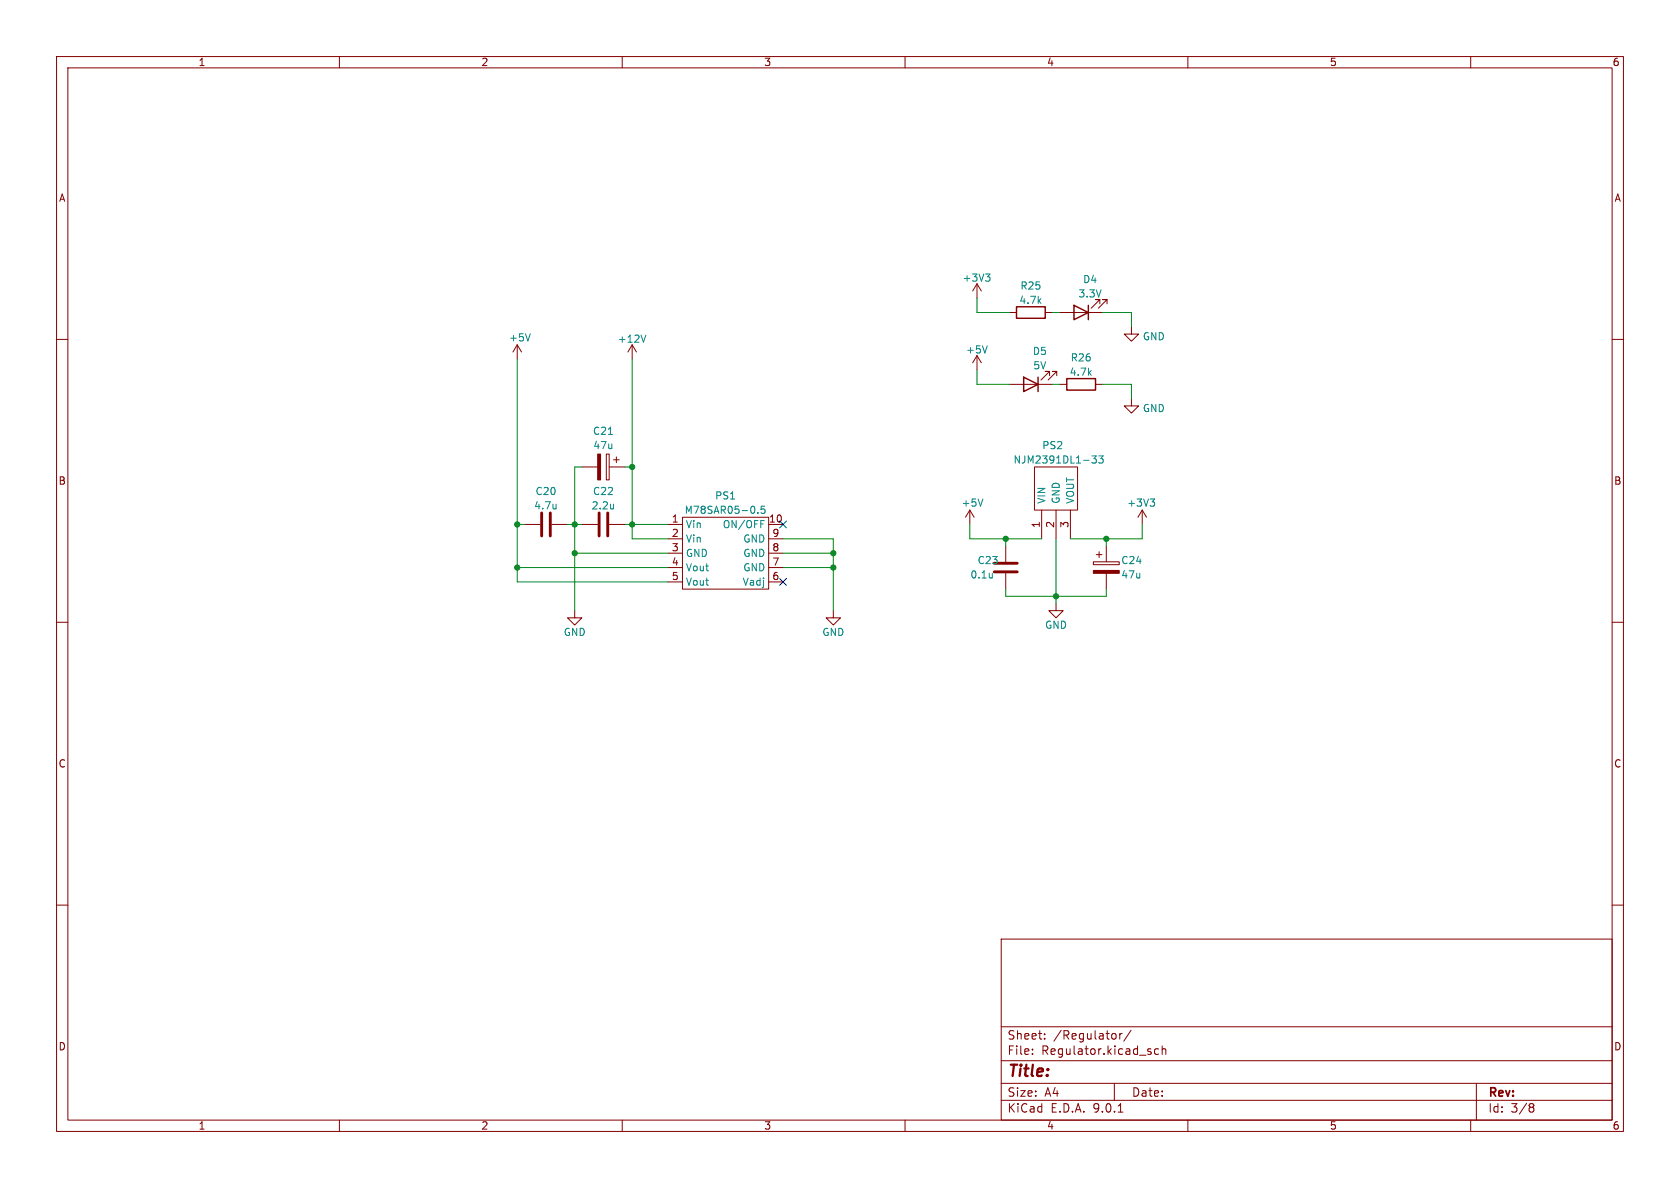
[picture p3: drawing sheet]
(kicad_sch (version 20230121) (generator eeschema)

 (paper "A4")

 (lib_symbols
  (symbol "Device:C" (pin_numbers hide) (pin_names (offset 0.254)) (in_bom yes) (on_board yes)
   (property "Reference" "C" (at 0.635 2.54 0) (effects (font (size 1.27 1.27)) (justify left)))
   (property "Value" "C" (at 0.635 -2.54 0) (effects (font (size 1.27 1.27)) (justify left)))
   (property "Footprint" "" (at 0.9652 -3.81 0) (effects (font (size 1.27 1.27)) hide))
   (property "Datasheet" "~" (at 0 0 0) (effects (font (size 1.27 1.27)) hide))
   (symbol "C_0_1"
    (polyline (pts (xy -2.032 -0.762) (xy 2.032 -0.762)) (stroke (width 0.508) (type default)) (fill (type none)))
    (polyline (pts (xy -2.032 0.762) (xy 2.032 0.762)) (stroke (width 0.508) (type default)) (fill (type none))))
   (symbol "C_1_1"
    (pin passive line (at 0 3.81 270) (length 2.794) (name "~" (effects (font (size 1.27 1.27)))) (number "1" (effects (font (size 1.27 1.27)))))
    (pin passive line (at 0 -3.81 90) (length 2.794) (name "~" (effects (font (size 1.27 1.27)))) (number "2" (effects (font (size 1.27 1.27)))))))
  (symbol "Device:C_Polarized" (pin_numbers hide) (pin_names (offset 0.254)) (in_bom yes) (on_board yes)
   (property "Reference" "C" (at 0.635 2.54 0) (effects (font (size 1.27 1.27)) (justify left)))
   (property "Value" "C_Polarized" (at 0.635 -2.54 0) (effects (font (size 1.27 1.27)) (justify left)))
   (property "Footprint" "" (at 0.9652 -3.81 0) (effects (font (size 1.27 1.27)) hide))
   (property "Datasheet" "~" (at 0 0 0) (effects (font (size 1.27 1.27)) hide))
   (symbol "C_Polarized_0_1"
    (rectangle (start -2.286 0.508) (end 2.286 1.016) (stroke (width 0) (type default)) (fill (type none)))
    (polyline (pts (xy -1.778 2.286) (xy -0.762 2.286)) (stroke (width 0) (type default)) (fill (type none)))
    (polyline (pts (xy -1.27 2.794) (xy -1.27 1.778)) (stroke (width 0) (type default)) (fill (type none)))
    (rectangle (start 2.286 -0.508) (end -2.286 -1.016) (stroke (width 0) (type default)) (fill (type outline))))
   (symbol "C_Polarized_1_1"
    (pin passive line (at 0 3.81 270) (length 2.794) (name "~" (effects (font (size 1.27 1.27)))) (number "1" (effects (font (size 1.27 1.27)))))
    (pin passive line (at 0 -3.81 90) (length 2.794) (name "~" (effects (font (size 1.27 1.27)))) (number "2" (effects (font (size 1.27 1.27)))))))
  (symbol "Device:LED" (pin_numbers hide) (pin_names (offset 1.016) hide) (in_bom yes) (on_board yes)
   (property "Reference" "D" (at 0 2.54 0) (effects (font (size 1.27 1.27))))
   (property "Value" "LED" (at 0 -2.54 0) (effects (font (size 1.27 1.27))))
   (property "Footprint" "" (at 0 0 0) (effects (font (size 1.27 1.27)) hide))
   (property "Datasheet" "~" (at 0 0 0) (effects (font (size 1.27 1.27)) hide))
   (symbol "LED_0_1"
    (polyline (pts (xy -1.27 -1.27) (xy -1.27 1.27)) (stroke (width 0.254) (type default)) (fill (type none)))
    (polyline (pts (xy -1.27 0) (xy 1.27 0)) (stroke (width 0) (type default)) (fill (type none)))
    (polyline (pts (xy 1.27 -1.27) (xy 1.27 1.27) (xy -1.27 0) (xy 1.27 -1.27)) (stroke (width 0.254) (type default)) (fill (type none)))
    (polyline (pts (xy -3.048 -0.762) (xy -4.572 -2.286) (xy -3.81 -2.286) (xy -4.572 -2.286) (xy -4.572 -1.524)) (stroke (width 0) (type default)) (fill (type none)))
    (polyline (pts (xy -1.778 -0.762) (xy -3.302 -2.286) (xy -2.54 -2.286) (xy -3.302 -2.286) (xy -3.302 -1.524)) (stroke (width 0) (type default)) (fill (type none))))
   (symbol "LED_1_1"
    (pin passive line (at -3.81 0 0) (length 2.54) (name "K" (effects (font (size 1.27 1.27)))) (number "1" (effects (font (size 1.27 1.27)))))
    (pin passive line (at 3.81 0 180) (length 2.54) (name "A" (effects (font (size 1.27 1.27)))) (number "2" (effects (font (size 1.27 1.27)))))))
  (symbol "Device:R" (pin_numbers hide) (pin_names (offset 0)) (in_bom yes) (on_board yes)
   (property "Reference" "R" (at 2.032 0 90) (effects (font (size 1.27 1.27))))
   (property "Value" "R" (at 0 0 90) (effects (font (size 1.27 1.27))))
   (property "Footprint" "" (at -1.778 0 90) (effects (font (size 1.27 1.27)) hide))
   (property "Datasheet" "~" (at 0 0 0) (effects (font (size 1.27 1.27)) hide))
   (symbol "R_0_1"
    (rectangle (start -1.016 -2.54) (end 1.016 2.54) (stroke (width 0.254) (type default)) (fill (type none))))
   (symbol "R_1_1"
    (pin passive line (at 0 3.81 270) (length 1.27) (name "~" (effects (font (size 1.27 1.27)))) (number "1" (effects (font (size 1.27 1.27)))))
    (pin passive line (at 0 -3.81 90) (length 1.27) (name "~" (effects (font (size 1.27 1.27)))) (number "2" (effects (font (size 1.27 1.27)))))))
  (symbol "kicad_forest:DCDC_TO-252" (pin_names (offset 1.016)) (in_bom yes) (on_board yes)
   (property "Reference" "PS" (at 0 11.43 0) (effects (font (size 1.27 1.27))))
   (property "Value" "DCDC_TO-252" (at 0 8.89 0) (effects (font (size 1.27 1.27))))
   (property "Footprint" "Package_TO_SOT_SMD:TO-252-2" (at 0 7.62 0) (effects (font (size 1.27 1.27)) hide))
   (property "Datasheet" "" (at 0 7.62 0) (effects (font (size 1.27 1.27)) hide))
   (symbol "DCDC_TO-252_0_1"
    (rectangle (start -3.81 0) (end 3.81 7.62) (stroke (width 0) (type default)) (fill (type none))))
   (symbol "DCDC_TO-252_1_1"
    (pin input line (at -2.54 -5.08 90) (length 5.08) (name "VIN" (effects (font (size 1.27 1.27)))) (number "1" (effects (font (size 1.27 1.27)))))
    (pin input line (at 0 -5.08 90) (length 5.08) (name "GND" (effects (font (size 1.27 1.27)))) (number "2" (effects (font (size 1.27 1.27)))))
    (pin input line (at 2.54 -5.08 90) (length 5.08) (name "VOUT" (effects (font (size 1.27 1.27)))) (number "3" (effects (font (size 1.27 1.27)))))))
  (symbol "kicad_forest:M78SAR05-0.5" (in_bom yes) (on_board yes)
   (property "Reference" "PS" (at 10.16 5.08 0) (effects (font (size 1.27 1.27))))
   (property "Value" "M78SAR05-0.5" (at 10.16 2.54 0) (effects (font (size 1.27 1.27))))
   (property "Footprint" "kicad_forest:M78SA" (at 0 0 0) (effects (font (size 1.27 1.27)) hide))
   (property "Datasheet" "" (at 0 0 0) (effects (font (size 1.27 1.27)) hide))
   (symbol "M78SAR05-0.5_0_0"
    (pin passive line (at 0 0 0) (length 2.54) (name "Vin" (effects (font (size 1.27 1.27)))) (number "1" (effects (font (size 1.27 1.27)))))
    (pin passive line (at 20.32 0 180) (length 2.54) (name "ON/OFF" (effects (font (size 1.27 1.27)))) (number "10" (effects (font (size 1.27 1.27)))))
    (pin passive line (at 0 -2.54 0) (length 2.54) (name "Vin" (effects (font (size 1.27 1.27)))) (number "2" (effects (font (size 1.27 1.27)))))
    (pin passive line (at 0 -5.08 0) (length 2.54) (name "GND" (effects (font (size 1.27 1.27)))) (number "3" (effects (font (size 1.27 1.27)))))
    (pin passive line (at 0 -7.62 0) (length 2.54) (name "Vout" (effects (font (size 1.27 1.27)))) (number "4" (effects (font (size 1.27 1.27)))))
    (pin passive line (at 0 -10.16 0) (length 2.54) (name "Vout" (effects (font (size 1.27 1.27)))) (number "5" (effects (font (size 1.27 1.27)))))
    (pin passive line (at 20.32 -10.16 180) (length 2.54) (name "Vadj" (effects (font (size 1.27 1.27)))) (number "6" (effects (font (size 1.27 1.27)))))
    (pin passive line (at 20.32 -7.62 180) (length 2.54) (name "GND" (effects (font (size 1.27 1.27)))) (number "7" (effects (font (size 1.27 1.27)))))
    (pin passive line (at 20.32 -5.08 180) (length 2.54) (name "GND" (effects (font (size 1.27 1.27)))) (number "8" (effects (font (size 1.27 1.27)))))
    (pin passive line (at 20.32 -2.54 180) (length 2.54) (name "GND" (effects (font (size 1.27 1.27)))) (number "9" (effects (font (size 1.27 1.27))))))
   (symbol "M78SAR05-0.5_0_1"
    (rectangle (start 2.54 1.27) (end 17.78 -11.43) (stroke (width 0) (type default)) (fill (type none)))))
  (symbol "power:+12V" (power) (pin_names (offset 0)) (in_bom yes) (on_board yes)
   (property "Reference" "#PWR" (at 0 -3.81 0) (effects (font (size 1.27 1.27)) hide))
   (property "Value" "+12V" (at 0 3.556 0) (effects (font (size 1.27 1.27))))
   (property "Footprint" "" (at 0 0 0) (effects (font (size 1.27 1.27)) hide))
   (property "Datasheet" "" (at 0 0 0) (effects (font (size 1.27 1.27)) hide))
   (symbol "+12V_0_1"
    (polyline (pts (xy -0.762 1.27) (xy 0 2.54)) (stroke (width 0) (type default)) (fill (type none)))
    (polyline (pts (xy 0 0) (xy 0 2.54)) (stroke (width 0) (type default)) (fill (type none)))
    (polyline (pts (xy 0 2.54) (xy 0.762 1.27)) (stroke (width 0) (type default)) (fill (type none))))
   (symbol "+12V_1_1"
    (pin power_in line (at 0 0 90) (length 0) hide (name "+12V" (effects (font (size 1.27 1.27)))) (number "1" (effects (font (size 1.27 1.27)))))))
  (symbol "power:+3V3" (power) (pin_names (offset 0)) (in_bom yes) (on_board yes)
   (property "Reference" "#PWR" (at 0 -3.81 0) (effects (font (size 1.27 1.27)) hide))
   (property "Value" "+3V3" (at 0 3.556 0) (effects (font (size 1.27 1.27))))
   (property "Footprint" "" (at 0 0 0) (effects (font (size 1.27 1.27)) hide))
   (property "Datasheet" "" (at 0 0 0) (effects (font (size 1.27 1.27)) hide))
   (symbol "+3V3_0_1"
    (polyline (pts (xy -0.762 1.27) (xy 0 2.54)) (stroke (width 0) (type default)) (fill (type none)))
    (polyline (pts (xy 0 0) (xy 0 2.54)) (stroke (width 0) (type default)) (fill (type none)))
    (polyline (pts (xy 0 2.54) (xy 0.762 1.27)) (stroke (width 0) (type default)) (fill (type none))))
   (symbol "+3V3_1_1"
    (pin power_in line (at 0 0 90) (length 0) hide (name "+3V3" (effects (font (size 1.27 1.27)))) (number "1" (effects (font (size 1.27 1.27)))))))
  (symbol "power:+5V" (power) (pin_names (offset 0)) (in_bom yes) (on_board yes)
   (property "Reference" "#PWR" (at 0 -3.81 0) (effects (font (size 1.27 1.27)) hide))
   (property "Value" "+5V" (at 0 3.556 0) (effects (font (size 1.27 1.27))))
   (property "Footprint" "" (at 0 0 0) (effects (font (size 1.27 1.27)) hide))
   (property "Datasheet" "" (at 0 0 0) (effects (font (size 1.27 1.27)) hide))
   (symbol "+5V_0_1"
    (polyline (pts (xy -0.762 1.27) (xy 0 2.54)) (stroke (width 0) (type default)) (fill (type none)))
    (polyline (pts (xy 0 0) (xy 0 2.54)) (stroke (width 0) (type default)) (fill (type none)))
    (polyline (pts (xy 0 2.54) (xy 0.762 1.27)) (stroke (width 0) (type default)) (fill (type none))))
   (symbol "+5V_1_1"
    (pin power_in line (at 0 0 90) (length 0) hide (name "+5V" (effects (font (size 1.27 1.27)))) (number "1" (effects (font (size 1.27 1.27)))))))
  (symbol "power:GND" (power) (pin_names (offset 0)) (in_bom yes) (on_board yes)
   (property "Reference" "#PWR" (at 0 -6.35 0) (effects (font (size 1.27 1.27)) hide))
   (property "Value" "GND" (at 0 -3.81 0) (effects (font (size 1.27 1.27))))
   (property "Footprint" "" (at 0 0 0) (effects (font (size 1.27 1.27)) hide))
   (property "Datasheet" "" (at 0 0 0) (effects (font (size 1.27 1.27)) hide))
   (symbol "GND_0_1"
    (polyline (pts (xy 0 0) (xy 0 -1.27) (xy 1.27 -1.27) (xy 0 -2.54) (xy -1.27 -1.27) (xy 0 -1.27)) (stroke (width 0) (type default)) (fill (type none))))
   (symbol "GND_1_1"
    (pin power_in line (at 0 0 270) (length 0) hide (name "GND" (effects (font (size 1.27 1.27)))) (number "1" (effects (font (size 1.27 1.27))))))))

 (junction (at 147.32 100.33) (diameter 0) (color 0 0 0 0))
 (junction (at 101.6 92.71) (diameter 0) (color 0 0 0 0))
 (junction (at 101.6 97.79) (diameter 0) (color 0 0 0 0))
 (junction (at 177.8 95.25) (diameter 0) (color 0 0 0 0))
 (junction (at 91.44 100.33) (diameter 0) (color 0 0 0 0))
 (junction (at 111.76 82.55) (diameter 0) (color 0 0 0 0))
 (junction (at 111.76 92.71) (diameter 0) (color 0 0 0 0))
 (junction (at 186.69 105.41) (diameter 0) (color 0 0 0 0))
 (junction (at 147.32 97.79) (diameter 0) (color 0 0 0 0))
 (junction (at 195.58 95.25) (diameter 0) (color 0 0 0 0))
 (junction (at 91.44 92.71) (diameter 0) (color 0 0 0 0))

 (no_connect (at 138.43 102.87))
 (no_connect (at 138.43 92.71))

 (wire (pts (xy 110.49 92.71) (xy 111.76 92.71)) (stroke (width 0) (type default)))
 (wire (pts (xy 177.8 105.41) (xy 186.69 105.41)) (stroke (width 0) (type default)))
 (wire (pts (xy 172.72 65.405) (xy 172.72 67.945)) (stroke (width 0) (type default)))
 (wire (pts (xy 91.44 92.71) (xy 92.71 92.71)) (stroke (width 0) (type default)))
 (wire (pts (xy 172.72 55.245) (xy 178.435 55.245)) (stroke (width 0) (type default)))
 (wire (pts (xy 172.72 52.705) (xy 172.72 55.245)) (stroke (width 0) (type default)))
 (wire (pts (xy 101.6 92.71) (xy 101.6 97.79)) (stroke (width 0) (type default)))
 (wire (pts (xy 201.93 92.71) (xy 201.93 95.25)) (stroke (width 0) (type default)))
 (wire (pts (xy 195.58 95.25) (xy 201.93 95.25)) (stroke (width 0) (type default)))
 (wire (pts (xy 111.76 63.5) (xy 111.76 82.55)) (stroke (width 0) (type default)))
 (wire (pts (xy 189.23 95.25) (xy 195.58 95.25)) (stroke (width 0) (type default)))
 (wire (pts (xy 147.32 100.33) (xy 147.32 107.95)) (stroke (width 0) (type default)))
 (wire (pts (xy 147.32 95.25) (xy 147.32 97.79)) (stroke (width 0) (type default)))
 (wire (pts (xy 111.76 82.55) (xy 111.76 92.71)) (stroke (width 0) (type default)))
 (wire (pts (xy 177.8 95.25) (xy 171.45 95.25)) (stroke (width 0) (type default)))
 (wire (pts (xy 138.43 97.79) (xy 147.32 97.79)) (stroke (width 0) (type default)))
 (wire (pts (xy 138.43 100.33) (xy 147.32 100.33)) (stroke (width 0) (type default)))
 (wire (pts (xy 101.6 82.55) (xy 101.6 92.71)) (stroke (width 0) (type default)))
 (wire (pts (xy 91.44 100.33) (xy 118.11 100.33)) (stroke (width 0) (type default)))
 (wire (pts (xy 195.58 95.25) (xy 195.58 96.52)) (stroke (width 0) (type default)))
 (wire (pts (xy 102.87 82.55) (xy 101.6 82.55)) (stroke (width 0) (type default)))
 (wire (pts (xy 91.44 63.5) (xy 91.44 92.71)) (stroke (width 0) (type default)))
 (wire (pts (xy 100.33 92.71) (xy 101.6 92.71)) (stroke (width 0) (type default)))
 (wire (pts (xy 177.8 95.25) (xy 177.8 96.52)) (stroke (width 0) (type default)))
 (wire (pts (xy 91.44 102.87) (xy 118.11 102.87)) (stroke (width 0) (type default)))
 (wire (pts (xy 110.49 82.55) (xy 111.76 82.55)) (stroke (width 0) (type default)))
 (wire (pts (xy 200.025 67.945) (xy 200.025 70.485)) (stroke (width 0) (type default)))
 (wire (pts (xy 101.6 97.79) (xy 118.11 97.79)) (stroke (width 0) (type default)))
 (wire (pts (xy 194.945 67.945) (xy 200.025 67.945)) (stroke (width 0) (type default)))
 (wire (pts (xy 186.69 106.68) (xy 186.69 105.41)) (stroke (width 0) (type default)))
 (wire (pts (xy 186.055 55.245) (xy 187.325 55.245)) (stroke (width 0) (type default)))
 (wire (pts (xy 91.44 92.71) (xy 91.44 100.33)) (stroke (width 0) (type default)))
 (wire (pts (xy 101.6 97.79) (xy 101.6 107.95)) (stroke (width 0) (type default)))
 (wire (pts (xy 172.72 67.945) (xy 178.435 67.945)) (stroke (width 0) (type default)))
 (wire (pts (xy 138.43 95.25) (xy 147.32 95.25)) (stroke (width 0) (type default)))
 (wire (pts (xy 111.76 92.71) (xy 111.76 95.25)) (stroke (width 0) (type default)))
 (wire (pts (xy 147.32 97.79) (xy 147.32 100.33)) (stroke (width 0) (type default)))
 (wire (pts (xy 177.8 104.14) (xy 177.8 105.41)) (stroke (width 0) (type default)))
 (wire (pts (xy 186.69 105.41) (xy 195.58 105.41)) (stroke (width 0) (type default)))
 (wire (pts (xy 184.15 95.25) (xy 177.8 95.25)) (stroke (width 0) (type default)))
 (wire (pts (xy 186.69 105.41) (xy 186.69 95.25)) (stroke (width 0) (type default)))
 (wire (pts (xy 171.45 92.71) (xy 171.45 95.25)) (stroke (width 0) (type default)))
 (wire (pts (xy 194.945 55.245) (xy 200.025 55.245)) (stroke (width 0) (type default)))
 (wire (pts (xy 101.6 92.71) (xy 102.87 92.71)) (stroke (width 0) (type default)))
 (wire (pts (xy 195.58 105.41) (xy 195.58 104.14)) (stroke (width 0) (type default)))
 (wire (pts (xy 186.055 67.945) (xy 187.325 67.945)) (stroke (width 0) (type default)))
 (wire (pts (xy 91.44 100.33) (xy 91.44 102.87)) (stroke (width 0) (type default)))
 (wire (pts (xy 200.025 55.245) (xy 200.025 57.785)) (stroke (width 0) (type default)))
 (wire (pts (xy 111.76 95.25) (xy 118.11 95.25)) (stroke (width 0) (type default)))
 (wire (pts (xy 111.76 92.71) (xy 118.11 92.71)) (stroke (width 0) (type default)))

 (symbol (lib_id "kicad_forest:DCDC_TO-252") (at 186.69 90.17 0) (unit 1) (in_bom yes) (on_board yes) (dnp no)
  (property "Reference" "PS2" (at 184.15 78.74 0) (effects (font (size 1.27 1.27)) (justify left)))
  (property "Value" "NJM2391DL1-33" (at 179.07 81.28 0) (effects (font (size 1.27 1.27)) (justify left)))
  (property "Footprint" "Package_TO_SOT_SMD:TO-252-2" (at 186.69 82.55 0) (effects (font (size 1.27 1.27)) hide))
  (property "Datasheet" "" (at 186.69 82.55 0) (effects (font (size 1.27 1.27)) hide))
  (property "LCSC" "x" (at 186.69 90.17 0) (effects (font (size 1.27 1.27)) hide)) (pin "1") (pin "2") (pin "3"))

 (symbol (lib_id "Device:C") (at 106.68 92.71 90) (unit 1) (in_bom yes) (on_board yes) (dnp no) (fields_autoplaced)
  (property "Reference" "C22" (at 106.68 86.8512 90) (effects (font (size 1.27 1.27))))
  (property "Value" "2.2u" (at 106.68 89.3881 90) (effects (font (size 1.27 1.27))))
  (property "Footprint" "Capacitor_SMD:C_0603_1608Metric" (at 110.49 91.7448 0) (effects (font (size 1.27 1.27)) hide))
  (property "Datasheet" "~" (at 106.68 92.71 0) (effects (font (size 1.27 1.27)) hide))
  (property "LCSC" "C23630" (at 106.68 92.71 0) (effects (font (size 1.27 1.27)) hide)) (pin "1") (pin "2"))

 (symbol (lib_id "Device:R") (at 182.245 55.245 90) (unit 1) (in_bom yes) (on_board yes) (dnp no) (fields_autoplaced)
  (property "Reference" "R25" (at 182.245 50.5292 90) (effects (font (size 1.27 1.27))))
  (property "Value" "4.7k" (at 182.245 53.0661 90) (effects (font (size 1.27 1.27))))
  (property "Footprint" "Resistor_SMD:R_0603_1608Metric_Pad0.98x0.95mm_HandSolder" (at 182.245 57.023 90) (effects (font (size 1.27 1.27)) hide))
  (property "Datasheet" "~" (at 182.245 55.245 0) (effects (font (size 1.27 1.27)) hide))
  (property "LCSC" "C23162" (at 182.245 55.245 0) (effects (font (size 1.27 1.27)) hide)) (pin "1") (pin "2"))

 (symbol (lib_id "power:+12V") (at 111.76 63.5 0) (mirror y) (unit 1) (in_bom yes) (on_board yes) (dnp no) (fields_autoplaced)
  (property "Reference" "#PWR021" (at 111.76 67.31 0) (effects (font (size 1.27 1.27)) hide))
  (property "Value" "+12V" (at 111.76 59.9242 0) (effects (font (size 1.27 1.27))))
  (property "Footprint" "" (at 111.76 63.5 0) (effects (font (size 1.27 1.27)) hide))
  (property "Datasheet" "" (at 111.76 63.5 0) (effects (font (size 1.27 1.27)) hide)) (pin "1"))

 (symbol (lib_id "power:+3V3") (at 172.72 52.705 0) (unit 1) (in_bom yes) (on_board yes) (dnp no) (fields_autoplaced)
  (property "Reference" "#PWR024" (at 172.72 56.515 0) (effects (font (size 1.27 1.27)) hide))
  (property "Value" "+3V3" (at 172.72 49.1292 0) (effects (font (size 1.27 1.27))))
  (property "Footprint" "" (at 172.72 52.705 0) (effects (font (size 1.27 1.27)) hide))
  (property "Datasheet" "" (at 172.72 52.705 0) (effects (font (size 1.27 1.27)) hide)) (pin "1"))

 (symbol (lib_id "Device:C") (at 177.8 100.33 0) (unit 1) (in_bom yes) (on_board yes) (dnp no)
  (property "Reference" "C23" (at 172.72 99.0631 0) (effects (font (size 1.27 1.27)) (justify left)))
  (property "Value" "0.1u" (at 171.45 101.6 0) (effects (font (size 1.27 1.27)) (justify left)))
  (property "Footprint" "Capacitor_SMD:C_0603_1608Metric" (at 178.7652 104.14 0) (effects (font (size 1.27 1.27)) hide))
  (property "Datasheet" "~" (at 177.8 100.33 0) (effects (font (size 1.27 1.27)) hide))
  (property "LCSC" "C14663" (at 177.8 100.33 0) (effects (font (size 1.27 1.27)) hide)) (pin "1") (pin "2"))

 (symbol (lib_id "power:+5V") (at 171.45 92.71 0) (unit 1) (in_bom yes) (on_board yes) (dnp no)
  (property "Reference" "#PWR023" (at 171.45 96.52 0) (effects (font (size 1.27 1.27)) hide))
  (property "Value" "+5V" (at 173.99 88.9 0) (effects (font (size 1.27 1.27)) (justify right)))
  (property "Footprint" "" (at 171.45 92.71 0) (effects (font (size 1.27 1.27)) hide))
  (property "Datasheet" "" (at 171.45 92.71 0) (effects (font (size 1.27 1.27)) hide)) (pin "1"))

 (symbol (lib_id "Device:C") (at 96.52 92.71 90) (unit 1) (in_bom yes) (on_board yes) (dnp no) (fields_autoplaced)
  (property "Reference" "C20" (at 96.52 86.8512 90) (effects (font (size 1.27 1.27))))
  (property "Value" "4.7u" (at 96.52 89.3881 90) (effects (font (size 1.27 1.27))))
  (property "Footprint" "Capacitor_SMD:C_0603_1608Metric" (at 100.33 91.7448 0) (effects (font (size 1.27 1.27)) hide))
  (property "Datasheet" "~" (at 96.52 92.71 0) (effects (font (size 1.27 1.27)) hide))
  (property "LCSC" "C19666" (at 96.52 92.71 0) (effects (font (size 1.27 1.27)) hide)) (pin "1") (pin "2"))

 (symbol (lib_id "power:GND") (at 147.32 107.95 0) (mirror y) (unit 1) (in_bom yes) (on_board yes) (dnp no)
  (property "Reference" "#PWR022" (at 147.32 114.3 0) (effects (font (size 1.27 1.27)) hide))
  (property "Value" "GND" (at 147.32 111.76 0) (effects (font (size 1.27 1.27))))
  (property "Footprint" "" (at 147.32 107.95 0) (effects (font (size 1.27 1.27)) hide))
  (property "Datasheet" "" (at 147.32 107.95 0) (effects (font (size 1.27 1.27)) hide)) (pin "1"))

 (symbol (lib_id "power:GND") (at 200.025 57.785 0) (unit 1) (in_bom yes) (on_board yes) (dnp no) (fields_autoplaced)
  (property "Reference" "#PWR026" (at 200.025 64.135 0) (effects (font (size 1.27 1.27)) hide))
  (property "Value" "GND" (at 201.93 59.4888 0) (effects (font (size 1.27 1.27)) (justify left)))
  (property "Footprint" "" (at 200.025 57.785 0) (effects (font (size 1.27 1.27)) hide))
  (property "Datasheet" "" (at 200.025 57.785 0) (effects (font (size 1.27 1.27)) hide)) (pin "1"))

 (symbol (lib_id "power:+5V") (at 172.72 65.405 0) (unit 1) (in_bom yes) (on_board yes) (dnp no) (fields_autoplaced)
  (property "Reference" "#PWR028" (at 172.72 69.215 0) (effects (font (size 1.27 1.27)) hide))
  (property "Value" "+5V" (at 172.72 61.8292 0) (effects (font (size 1.27 1.27))))
  (property "Footprint" "" (at 172.72 65.405 0) (effects (font (size 1.27 1.27)) hide))
  (property "Datasheet" "" (at 172.72 65.405 0) (effects (font (size 1.27 1.27)) hide)) (pin "1"))

 (symbol (lib_id "power:GND") (at 200.025 70.485 0) (unit 1) (in_bom yes) (on_board yes) (dnp no) (fields_autoplaced)
  (property "Reference" "#PWR029" (at 200.025 76.835 0) (effects (font (size 1.27 1.27)) hide))
  (property "Value" "GND" (at 201.93 72.1888 0) (effects (font (size 1.27 1.27)) (justify left)))
  (property "Footprint" "" (at 200.025 70.485 0) (effects (font (size 1.27 1.27)) hide))
  (property "Datasheet" "" (at 200.025 70.485 0) (effects (font (size 1.27 1.27)) hide)) (pin "1"))

 (symbol (lib_id "power:+3V3") (at 201.93 92.71 0) (unit 1) (in_bom yes) (on_board yes) (dnp no)
  (property "Reference" "#PWR027" (at 201.93 96.52 0) (effects (font (size 1.27 1.27)) hide))
  (property "Value" "+3V3" (at 204.47 88.9 0) (effects (font (size 1.27 1.27)) (justify right)))
  (property "Footprint" "" (at 201.93 92.71 0) (effects (font (size 1.27 1.27)) hide))
  (property "Datasheet" "" (at 201.93 92.71 0) (effects (font (size 1.27 1.27)) hide)) (pin "1"))

 (symbol (lib_id "Device:R") (at 191.135 67.945 90) (unit 1) (in_bom yes) (on_board yes) (dnp no) (fields_autoplaced)
  (property "Reference" "R26" (at 191.135 63.2292 90) (effects (font (size 1.27 1.27))))
  (property "Value" "4.7k" (at 191.135 65.7661 90) (effects (font (size 1.27 1.27))))
  (property "Footprint" "Resistor_SMD:R_0603_1608Metric_Pad0.98x0.95mm_HandSolder" (at 191.135 69.723 90) (effects (font (size 1.27 1.27)) hide))
  (property "Datasheet" "~" (at 191.135 67.945 0) (effects (font (size 1.27 1.27)) hide))
  (property "LCSC" "C23162" (at 191.135 67.945 0) (effects (font (size 1.27 1.27)) hide)) (pin "1") (pin "2"))

 (symbol (lib_id "Device:C_Polarized") (at 195.58 100.33 0) (unit 1) (in_bom yes) (on_board yes) (dnp no)
  (property "Reference" "C24" (at 198.12 99.06 0) (effects (font (size 1.27 1.27)) (justify left)))
  (property "Value" "47u" (at 198.12 101.6 0) (effects (font (size 1.27 1.27)) (justify left)))
  (property "Footprint" "Capacitor_THT:CP_Radial_D4.0mm_P2.00mm" (at 196.5452 104.14 0) (effects (font (size 1.27 1.27)) hide))
  (property "Datasheet" "~" (at 195.58 100.33 0) (effects (font (size 1.27 1.27)) hide))
  (property "LCSC" "x" (at 195.58 100.33 0) (effects (font (size 1.27 1.27)) hide)) (pin "1") (pin "2"))

 (symbol (lib_id "power:GND") (at 186.69 106.68 0) (unit 1) (in_bom yes) (on_board yes) (dnp no)
  (property "Reference" "#PWR025" (at 186.69 113.03 0) (effects (font (size 1.27 1.27)) hide))
  (property "Value" "GND" (at 186.69 110.49 0) (effects (font (size 1.27 1.27))))
  (property "Footprint" "" (at 186.69 106.68 0) (effects (font (size 1.27 1.27)) hide))
  (property "Datasheet" "" (at 186.69 106.68 0) (effects (font (size 1.27 1.27)) hide)) (pin "1"))

 (symbol (lib_id "Device:C_Polarized") (at 106.68 82.55 270) (unit 1) (in_bom yes) (on_board yes) (dnp no)
  (property "Reference" "C21" (at 106.68 76.2031 90) (effects (font (size 1.27 1.27))))
  (property "Value" "47u" (at 106.68 78.74 90) (effects (font (size 1.27 1.27))))
  (property "Footprint" "Capacitor_THT:CP_Radial_D4.0mm_P2.00mm" (at 102.87 83.5152 0) (effects (font (size 1.27 1.27)) hide))
  (property "Datasheet" "~" (at 106.68 82.55 0) (effects (font (size 1.27 1.27)) hide))
  (property "LCSC" "x" (at 106.68 82.55 0) (effects (font (size 1.27 1.27)) hide)) (pin "1") (pin "2"))

 (symbol (lib_id "power:+5V") (at 91.44 63.5 0) (unit 1) (in_bom yes) (on_board yes) (dnp no)
  (property "Reference" "#PWR019" (at 91.44 67.31 0) (effects (font (size 1.27 1.27)) hide))
  (property "Value" "+5V" (at 93.98 59.69 0) (effects (font (size 1.27 1.27)) (justify right)))
  (property "Footprint" "" (at 91.44 63.5 0) (effects (font (size 1.27 1.27)) hide))
  (property "Datasheet" "" (at 91.44 63.5 0) (effects (font (size 1.27 1.27)) hide)) (pin "1"))

 (symbol (lib_id "power:GND") (at 101.6 107.95 0) (unit 1) (in_bom yes) (on_board yes) (dnp no)
  (property "Reference" "#PWR020" (at 101.6 114.3 0) (effects (font (size 1.27 1.27)) hide))
  (property "Value" "GND" (at 101.6 111.76 0) (effects (font (size 1.27 1.27))))
  (property "Footprint" "" (at 101.6 107.95 0) (effects (font (size 1.27 1.27)) hide))
  (property "Datasheet" "" (at 101.6 107.95 0) (effects (font (size 1.27 1.27)) hide)) (pin "1"))

 (symbol (lib_id "kicad_forest:M78SAR05-0.5") (at 118.11 92.71 0) (unit 1) (in_bom yes) (on_board yes) (dnp no)
  (property "Reference" "PS1" (at 128.27 87.6331 0) (effects (font (size 1.27 1.27))))
  (property "Value" "M78SAR05-0.5" (at 128.27 90.17 0) (effects (font (size 1.27 1.27))))
  (property "Footprint" "ABU2023_cartridge_template:M78SA" (at 118.11 92.71 0) (effects (font (size 1.27 1.27)) hide))
  (property "Datasheet" "" (at 118.11 92.71 0) (effects (font (size 1.27 1.27)) hide))
  (property "LCSC" "x" (at 118.11 92.71 0) (effects (font (size 1.27 1.27)) hide)) (pin "1") (pin "10") (pin "2") (pin "3") (pin "4") (pin "5") (pin "6") (pin "7") (pin "8") (pin "9"))

 (symbol (lib_id "Device:LED") (at 191.135 55.245 180) (unit 1) (in_bom yes) (on_board yes) (dnp no) (fields_autoplaced)
  (property "Reference" "D4" (at 192.7225 49.3862 0) (effects (font (size 1.27 1.27))))
  (property "Value" "3.3V" (at 192.7225 51.9231 0) (effects (font (size 1.27 1.27))))
  (property "Footprint" "LED_SMD:LED_0603_1608Metric" (at 191.135 55.245 0) (effects (font (size 1.27 1.27)) hide))
  (property "Datasheet" "~" (at 191.135 55.245 0) (effects (font (size 1.27 1.27)) hide))
  (property "LCSC" "C72043" (at 191.135 55.245 0) (effects (font (size 1.27 1.27)) hide)) (pin "1") (pin "2"))

 (symbol (lib_id "Device:LED") (at 182.245 67.945 180) (unit 1) (in_bom yes) (on_board yes) (dnp no) (fields_autoplaced)
  (property "Reference" "D5" (at 183.8325 62.0862 0) (effects (font (size 1.27 1.27))))
  (property "Value" "5V" (at 183.8325 64.6231 0) (effects (font (size 1.27 1.27))))
  (property "Footprint" "LED_SMD:LED_0603_1608Metric" (at 182.245 67.945 0) (effects (font (size 1.27 1.27)) hide))
  (property "Datasheet" "~" (at 182.245 67.945 0) (effects (font (size 1.27 1.27)) hide))
  (property "LCSC" "C2286" (at 182.245 67.945 0) (effects (font (size 1.27 1.27)) hide)) (pin "1") (pin "2")))
